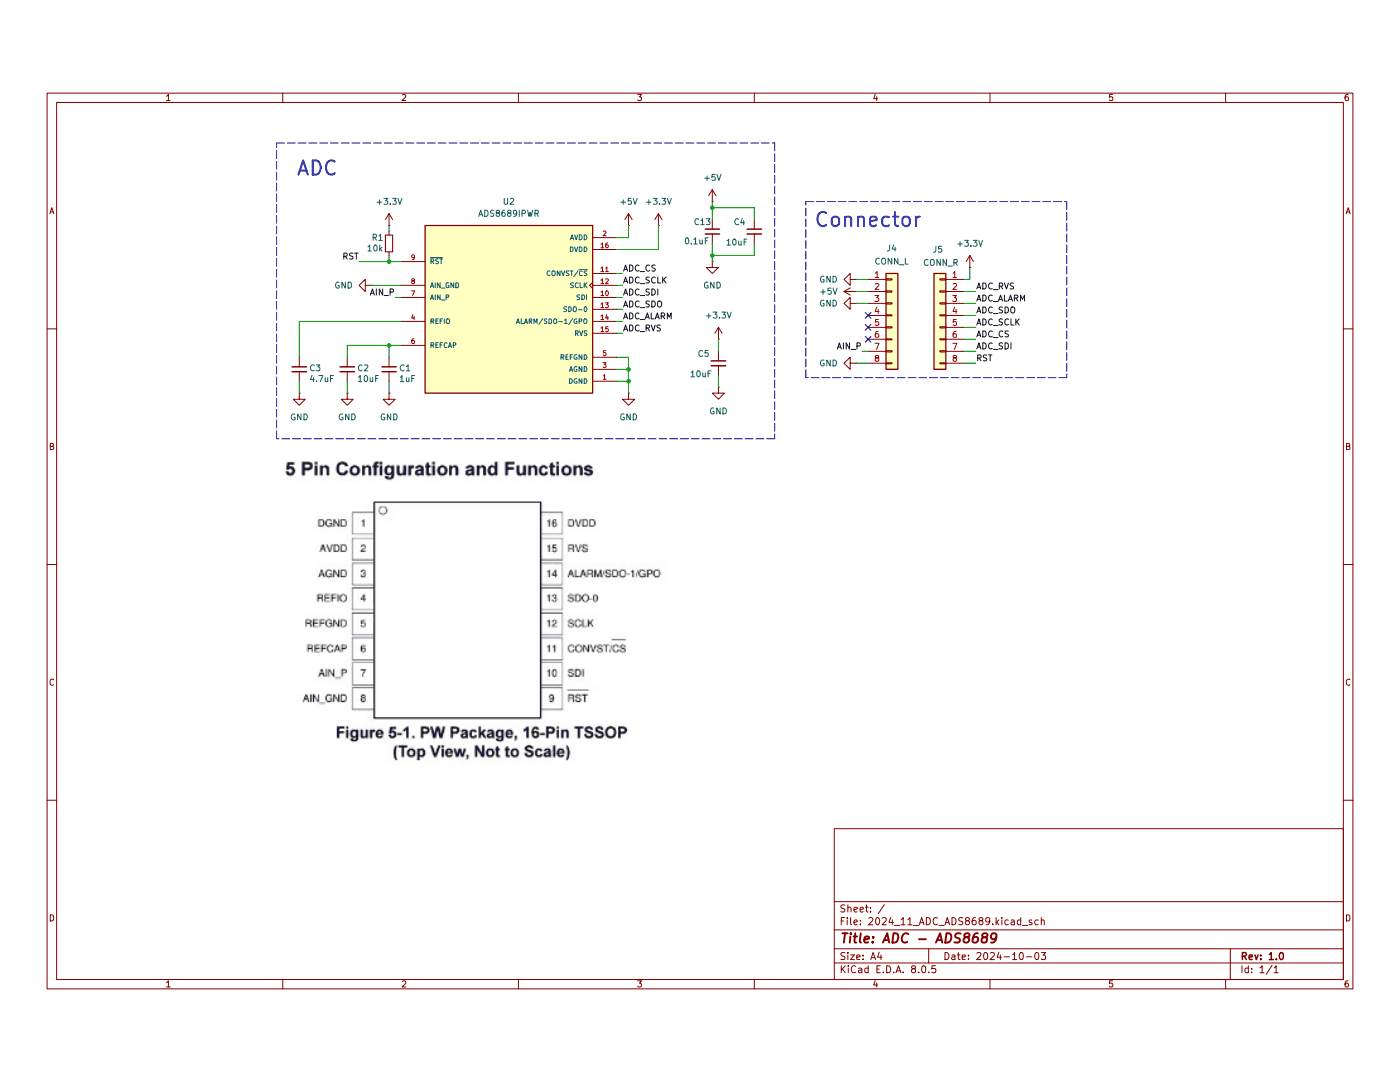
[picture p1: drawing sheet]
(kicad_sch
 (version 20231120)
 (generator "eeschema")
 (generator_version "8.0")
 (paper "A4")
 (title_block
  (title "ADC - ADS8689")
  (date "2024-10-03")
  (rev "1.0"))
 (lib_symbols
  (symbol "ADS8689:ADS8689IPWR"
   (pin_names
    (offset 1.016)) (exclude_from_sim no) (in_bom yes) (on_board yes)
   (property "Reference" "U" (at -17.78 20.32 0) (effects (font (size 1.27 1.27)) (justify left top)))
   (property "Value" "ADS8689IPWR" (at -17.78 -20.32 0) (effects (font (size 1.27 1.27)) (justify left bottom)))
   (property "Footprint" "ADS8689IPWR:SOP65P640X120-16N" (at 0 0 0) (effects (font (size 1.27 1.27)) (justify bottom) (hide yes)))
   (property "Datasheet" "" (at 0 0 0) (effects (font (size 1.27 1.27)) (hide yes)))
   (property "Description" "" (at 0 0 0) (effects (font (size 1.27 1.27)) (hide yes)))
   (property "MF" "Texas Instruments" (at 0 0 0) (effects (font (size 1.27 1.27)) (justify bottom) (hide yes)))
   (property "MAXIMUM_PACKAGE_HEIGHT" "1.20mm" (at 0 0 0) (effects (font (size 1.27 1.27)) (justify bottom) (hide yes)))
   (property "Package" "TSSOP-16 Texas Instruments" (at 0 0 0) (effects (font (size 1.27 1.27)) (justify bottom) (hide yes)))
   (property "Price" "None" (at 0 0 0) (effects (font (size 1.27 1.27)) (justify bottom) (hide yes)))
   (property "Check_prices" "https://www.snapeda.com/parts/ADS8689IPWR/Texas+Instruments/view-part/?ref=eda" (at 0 0 0) (effects (font (size 1.27 1.27)) (justify bottom) (hide yes)))
   (property "STANDARD" "IPC 7351B" (at 0 0 0) (effects (font (size 1.27 1.27)) (justify bottom) (hide yes)))
   (property "PARTREV" "D" (at 0 0 0) (effects (font (size 1.27 1.27)) (justify bottom) (hide yes)))
   (property "SnapEDA_Link" "https://www.snapeda.com/parts/ADS8689IPWR/Texas+Instruments/view-part/?ref=snap" (at 0 0 0) (effects (font (size 1.27 1.27)) (justify bottom) (hide yes)))
   (property "MP" "ADS8689IPWR" (at 0 0 0) (effects (font (size 1.27 1.27)) (justify bottom) (hide yes)))
   (property "Description_1" "\n                        \n                            16-Bit, 100-kSPS, 1-Ch SAR ADC with programmable (±12/±10/±6/±5/±2.5V) input ranges on +5V supply\n                        \n" (at 0 0 0) (effects (font (size 1.27 1.27)) (justify bottom) (hide yes)))
   (property "Availability" "In Stock" (at 0 0 0) (effects (font (size 1.27 1.27)) (justify bottom) (hide yes)))
   (property "MANUFACTURER" "Texas Instruments" (at 0 0 0) (effects (font (size 1.27 1.27)) (justify bottom) (hide yes)))
   (symbol "ADS8689IPWR_0_0"
    (rectangle (start -17.78 -17.78) (end 17.78 17.78) (stroke (width 0.254) (type default)) (fill (type background)))
    (pin power_in line (at 22.86 -15.24 180) (length 5.08) (name "DGND" (effects (font (size 1.016 1.016)))) (number "1" (effects (font (size 1.016 1.016)))))
    (pin input line (at 22.86 2.54 180) (length 5.08) (name "SDI" (effects (font (size 1.016 1.016)))) (number "10" (effects (font (size 1.016 1.016)))))
    (pin input line (at 22.86 7.62 180) (length 5.08) (name "CONVST/~{CS}" (effects (font (size 1.016 1.016)))) (number "11" (effects (font (size 1.016 1.016)))))
    (pin input clock (at 22.86 5.08 180) (length 5.08) (name "SCLK" (effects (font (size 1.016 1.016)))) (number "12" (effects (font (size 1.016 1.016)))))
    (pin output line (at 22.86 0 180) (length 5.08) (name "SDO-0" (effects (font (size 1.016 1.016)))) (number "13" (effects (font (size 1.016 1.016)))))
    (pin output line (at 22.86 -2.54 180) (length 5.08) (name "ALARM/SDO-1/GPO" (effects (font (size 1.016 1.016)))) (number "14" (effects (font (size 1.016 1.016)))))
    (pin output line (at 22.86 -5.08 180) (length 5.08) (name "RVS" (effects (font (size 1.016 1.016)))) (number "15" (effects (font (size 1.016 1.016)))))
    (pin power_in line (at 22.86 12.7 180) (length 5.08) (name "DVDD" (effects (font (size 1.016 1.016)))) (number "16" (effects (font (size 1.016 1.016)))))
    (pin power_in line (at 22.86 15.24 180) (length 5.08) (name "AVDD" (effects (font (size 1.016 1.016)))) (number "2" (effects (font (size 1.016 1.016)))))
    (pin power_in line (at 22.86 -12.7 180) (length 5.08) (name "AGND" (effects (font (size 1.016 1.016)))) (number "3" (effects (font (size 1.016 1.016)))))
    (pin bidirectional line (at -22.86 -2.54 0) (length 5.08) (name "REFIO" (effects (font (size 1.016 1.016)))) (number "4" (effects (font (size 1.016 1.016)))))
    (pin power_in line (at 22.86 -10.16 180) (length 5.08) (name "REFGND" (effects (font (size 1.016 1.016)))) (number "5" (effects (font (size 1.016 1.016)))))
    (pin output line (at -22.86 -7.62 0) (length 5.08) (name "REFCAP" (effects (font (size 1.016 1.016)))) (number "6" (effects (font (size 1.016 1.016)))))
    (pin input line (at -22.86 2.54 0) (length 5.08) (name "AIN_P" (effects (font (size 1.016 1.016)))) (number "7" (effects (font (size 1.016 1.016)))))
    (pin input line (at -22.86 5.08 0) (length 5.08) (name "AIN_GND" (effects (font (size 1.016 1.016)))) (number "8" (effects (font (size 1.016 1.016)))))
    (pin input line (at -22.86 10.16 0) (length 5.08) (name "~{RST}" (effects (font (size 1.016 1.016)))) (number "9" (effects (font (size 1.016 1.016)))))))
  (symbol "Connector_Generic:Conn_01x08"
   (pin_names
    (offset 1.016) hide) (exclude_from_sim no) (in_bom yes) (on_board yes)
   (property "Reference" "J" (at 0 10.16 0) (effects (font (size 1.27 1.27))))
   (property "Value" "Conn_01x08" (at 0 -12.7 0) (effects (font (size 1.27 1.27))))
   (property "Footprint" "" (at 0 0 0) (effects (font (size 1.27 1.27)) (hide yes)))
   (property "Datasheet" "~" (at 0 0 0) (effects (font (size 1.27 1.27)) (hide yes)))
   (property "Description" "Generic connector, single row, 01x08, script generated (kicad-library-utils/schlib/autogen/connector/)" (at 0 0 0) (effects (font (size 1.27 1.27)) (hide yes)))
   (symbol "Conn_01x08_1_1"
    (rectangle (start -1.27 -10.033) (end 0 -10.287) (stroke (width 0.1524) (type default)) (fill (type none)))
    (rectangle (start -1.27 -7.493) (end 0 -7.747) (stroke (width 0.1524) (type default)) (fill (type none)))
    (rectangle (start -1.27 -4.953) (end 0 -5.207) (stroke (width 0.1524) (type default)) (fill (type none)))
    (rectangle (start -1.27 -2.413) (end 0 -2.667) (stroke (width 0.1524) (type default)) (fill (type none)))
    (rectangle (start -1.27 0.127) (end 0 -0.127) (stroke (width 0.1524) (type default)) (fill (type none)))
    (rectangle (start -1.27 2.667) (end 0 2.413) (stroke (width 0.1524) (type default)) (fill (type none)))
    (rectangle (start -1.27 5.207) (end 0 4.953) (stroke (width 0.1524) (type default)) (fill (type none)))
    (rectangle (start -1.27 7.747) (end 0 7.493) (stroke (width 0.1524) (type default)) (fill (type none)))
    (rectangle (start -1.27 8.89) (end 1.27 -11.43) (stroke (width 0.254) (type default)) (fill (type background)))
    (pin passive line (at -5.08 7.62 0) (length 3.81) (name "Pin_1" (effects (font (size 1.27 1.27)))) (number "1" (effects (font (size 1.27 1.27)))))
    (pin passive line (at -5.08 5.08 0) (length 3.81) (name "Pin_2" (effects (font (size 1.27 1.27)))) (number "2" (effects (font (size 1.27 1.27)))))
    (pin passive line (at -5.08 2.54 0) (length 3.81) (name "Pin_3" (effects (font (size 1.27 1.27)))) (number "3" (effects (font (size 1.27 1.27)))))
    (pin passive line (at -5.08 0 0) (length 3.81) (name "Pin_4" (effects (font (size 1.27 1.27)))) (number "4" (effects (font (size 1.27 1.27)))))
    (pin passive line (at -5.08 -2.54 0) (length 3.81) (name "Pin_5" (effects (font (size 1.27 1.27)))) (number "5" (effects (font (size 1.27 1.27)))))
    (pin passive line (at -5.08 -5.08 0) (length 3.81) (name "Pin_6" (effects (font (size 1.27 1.27)))) (number "6" (effects (font (size 1.27 1.27)))))
    (pin passive line (at -5.08 -7.62 0) (length 3.81) (name "Pin_7" (effects (font (size 1.27 1.27)))) (number "7" (effects (font (size 1.27 1.27)))))
    (pin passive line (at -5.08 -10.16 0) (length 3.81) (name "Pin_8" (effects (font (size 1.27 1.27)))) (number "8" (effects (font (size 1.27 1.27)))))))
  (symbol "Device:C_Small"
   (pin_numbers hide)
   (pin_names
    (offset 0.254) hide) (exclude_from_sim no) (in_bom yes) (on_board yes)
   (property "Reference" "C" (at 0.254 1.778 0) (effects (font (size 1.27 1.27)) (justify left)))
   (property "Value" "C_Small" (at 0.254 -2.032 0) (effects (font (size 1.27 1.27)) (justify left)))
   (property "Footprint" "" (at 0 0 0) (effects (font (size 1.27 1.27)) (hide yes)))
   (property "Datasheet" "~" (at 0 0 0) (effects (font (size 1.27 1.27)) (hide yes)))
   (property "Description" "Unpolarized capacitor, small symbol" (at 0 0 0) (effects (font (size 1.27 1.27)) (hide yes)))
   (symbol "C_Small_0_1"
    (polyline (pts (xy -1.524 -0.508) (xy 1.524 -0.508)) (stroke (width 0.3302) (type default)) (fill (type none)))
    (polyline (pts (xy -1.524 0.508) (xy 1.524 0.508)) (stroke (width 0.3048) (type default)) (fill (type none))))
   (symbol "C_Small_1_1"
    (pin passive line (at 0 2.54 270) (length 2.032) (name "~" (effects (font (size 1.27 1.27)))) (number "1" (effects (font (size 1.27 1.27)))))
    (pin passive line (at 0 -2.54 90) (length 2.032) (name "~" (effects (font (size 1.27 1.27)))) (number "2" (effects (font (size 1.27 1.27)))))))
  (symbol "Device:R_Small"
   (pin_numbers hide)
   (pin_names
    (offset 0.254) hide) (exclude_from_sim no) (in_bom yes) (on_board yes)
   (property "Reference" "R" (at 0.762 0.508 0) (effects (font (size 1.27 1.27)) (justify left)))
   (property "Value" "R_Small" (at 0.762 -1.016 0) (effects (font (size 1.27 1.27)) (justify left)))
   (property "Footprint" "" (at 0 0 0) (effects (font (size 1.27 1.27)) (hide yes)))
   (property "Datasheet" "~" (at 0 0 0) (effects (font (size 1.27 1.27)) (hide yes)))
   (property "Description" "Resistor, small symbol" (at 0 0 0) (effects (font (size 1.27 1.27)) (hide yes)))
   (symbol "R_Small_0_1"
    (rectangle (start -0.762 1.778) (end 0.762 -1.778) (stroke (width 0.2032) (type default)) (fill (type none))))
   (symbol "R_Small_1_1"
    (pin passive line (at 0 2.54 270) (length 0.762) (name "~" (effects (font (size 1.27 1.27)))) (number "1" (effects (font (size 1.27 1.27)))))
    (pin passive line (at 0 -2.54 90) (length 0.762) (name "~" (effects (font (size 1.27 1.27)))) (number "2" (effects (font (size 1.27 1.27)))))))
  (symbol "power:+3.3V"
   (power)
   (pin_numbers hide)
   (pin_names
    (offset 0) hide) (exclude_from_sim no) (in_bom yes) (on_board yes)
   (property "Reference" "#PWR" (at 0 -3.81 0) (effects (font (size 1.27 1.27)) (hide yes)))
   (property "Value" "+3.3V" (at 0 3.556 0) (effects (font (size 1.27 1.27))))
   (property "Footprint" "" (at 0 0 0) (effects (font (size 1.27 1.27)) (hide yes)))
   (property "Datasheet" "" (at 0 0 0) (effects (font (size 1.27 1.27)) (hide yes)))
   (property "Description" "Power symbol creates a global label with name \"+3.3V\"" (at 0 0 0) (effects (font (size 1.27 1.27)) (hide yes)))
   (symbol "+3.3V_0_1"
    (polyline (pts (xy -0.762 1.27) (xy 0 2.54)) (stroke (width 0) (type default)) (fill (type none)))
    (polyline (pts (xy 0 0) (xy 0 2.54)) (stroke (width 0) (type default)) (fill (type none)))
    (polyline (pts (xy 0 2.54) (xy 0.762 1.27)) (stroke (width 0) (type default)) (fill (type none))))
   (symbol "+3.3V_1_1"
    (pin power_in line (at 0 0 90) (length 0) (name "~" (effects (font (size 1.27 1.27)))) (number "1" (effects (font (size 1.27 1.27)))))))
  (symbol "power:+5V"
   (power)
   (pin_numbers hide)
   (pin_names
    (offset 0) hide) (exclude_from_sim no) (in_bom yes) (on_board yes)
   (property "Reference" "#PWR" (at 0 -3.81 0) (effects (font (size 1.27 1.27)) (hide yes)))
   (property "Value" "+5V" (at 0 3.556 0) (effects (font (size 1.27 1.27))))
   (property "Footprint" "" (at 0 0 0) (effects (font (size 1.27 1.27)) (hide yes)))
   (property "Datasheet" "" (at 0 0 0) (effects (font (size 1.27 1.27)) (hide yes)))
   (property "Description" "Power symbol creates a global label with name \"+5V\"" (at 0 0 0) (effects (font (size 1.27 1.27)) (hide yes)))
   (symbol "+5V_0_1"
    (polyline (pts (xy -0.762 1.27) (xy 0 2.54)) (stroke (width 0) (type default)) (fill (type none)))
    (polyline (pts (xy 0 0) (xy 0 2.54)) (stroke (width 0) (type default)) (fill (type none)))
    (polyline (pts (xy 0 2.54) (xy 0.762 1.27)) (stroke (width 0) (type default)) (fill (type none))))
   (symbol "+5V_1_1"
    (pin power_in line (at 0 0 90) (length 0) (name "~" (effects (font (size 1.27 1.27)))) (number "1" (effects (font (size 1.27 1.27)))))))
  (symbol "power:GND"
   (power)
   (pin_numbers hide)
   (pin_names
    (offset 0) hide) (exclude_from_sim no) (in_bom yes) (on_board yes)
   (property "Reference" "#PWR" (at 0 -6.35 0) (effects (font (size 1.27 1.27)) (hide yes)))
   (property "Value" "GND" (at 0 -3.81 0) (effects (font (size 1.27 1.27))))
   (property "Footprint" "" (at 0 0 0) (effects (font (size 1.27 1.27)) (hide yes)))
   (property "Datasheet" "" (at 0 0 0) (effects (font (size 1.27 1.27)) (hide yes)))
   (property "Description" "Power symbol creates a global label with name \"GND\" , ground" (at 0 0 0) (effects (font (size 1.27 1.27)) (hide yes)))
   (symbol "GND_0_1"
    (polyline (pts (xy 0 0) (xy 0 -1.27) (xy 1.27 -1.27) (xy 0 -2.54) (xy -1.27 -1.27) (xy 0 -1.27)) (stroke (width 0) (type default)) (fill (type none))))
   (symbol "GND_1_1"
    (pin power_in line (at 0 0 270) (length 0) (name "~" (effects (font (size 1.27 1.27)))) (number "1" (effects (font (size 1.27 1.27))))))))
 (junction
  (at 82.55 45.72)
  (diameter 0)
  (color 0 0 0 0))
 (junction
  (at 133.35 68.58)
  (diameter 0)
  (color 0 0 0 0))
 (junction
  (at 133.35 71.12)
  (diameter 0)
  (color 0 0 0 0))
 (junction
  (at 82.55 63.5)
  (diameter 0)
  (color 0 0 0 0))
 (junction
  (at 151.13 34.29)
  (diameter 0)
  (color 0 0 0 0))
 (junction
  (at 151.13 44.45)
  (diameter 0)
  (color 0 0 0 0))
 (no_connect
  (at 184.15 59.69))
 (no_connect
  (at 184.15 62.23))
 (no_connect
  (at 184.15 57.15))
 (wire
  (pts (xy 181.61 52.07) (xy 184.15 52.07))
  (stroke (width 0) (type default)))
 (wire
  (pts (xy 82.55 63.5) (xy 82.55 66.04))
  (stroke (width 0) (type default)))
 (wire
  (pts (xy 160.02 41.91) (xy 160.02 44.45))
  (stroke (width 0) (type default)))
 (wire
  (pts (xy 73.66 66.04) (xy 73.66 63.5))
  (stroke (width 0) (type default)))
 (wire
  (pts (xy 130.81 60.96) (xy 132.08 60.96))
  (stroke (width 0) (type default)))
 (wire
  (pts (xy 181.61 49.53) (xy 184.15 49.53))
  (stroke (width 0) (type default)))
 (wire
  (pts (xy 182.88 64.77) (xy 184.15 64.77))
  (stroke (width 0) (type default)))
 (wire
  (pts (xy 139.7 43.18) (xy 139.7 38.1))
  (stroke (width 0) (type default)))
 (wire
  (pts (xy 130.81 48.26) (xy 132.08 48.26))
  (stroke (width 0) (type default)))
 (wire
  (pts (xy 205.74 46.99) (xy 205.74 49.53))
  (stroke (width 0) (type default)))
 (wire
  (pts (xy 160.02 34.29) (xy 151.13 34.29))
  (stroke (width 0) (type default)))
 (wire
  (pts (xy 130.81 66.04) (xy 133.35 66.04))
  (stroke (width 0) (type default)))
 (wire
  (pts (xy 152.4 62.23) (xy 152.4 64.77))
  (stroke (width 0) (type default)))
 (wire
  (pts (xy 130.81 55.88) (xy 132.08 55.88))
  (stroke (width 0) (type default)))
 (wire
  (pts (xy 181.61 67.31) (xy 184.15 67.31))
  (stroke (width 0) (type default)))
 (wire
  (pts (xy 73.66 63.5) (xy 82.55 63.5))
  (stroke (width 0) (type default)))
 (wire
  (pts (xy 181.61 54.61) (xy 184.15 54.61))
  (stroke (width 0) (type default)))
 (wire
  (pts (xy 133.35 68.58) (xy 130.81 68.58))
  (stroke (width 0) (type default)))
 (wire
  (pts (xy 130.81 53.34) (xy 132.08 53.34))
  (stroke (width 0) (type default)))
 (wire
  (pts (xy 205.74 49.53) (xy 204.47 49.53))
  (stroke (width 0) (type default)))
 (wire
  (pts (xy 130.81 71.12) (xy 133.35 71.12))
  (stroke (width 0) (type default)))
 (wire
  (pts (xy 133.35 73.66) (xy 133.35 71.12))
  (stroke (width 0) (type default)))
 (wire
  (pts (xy 204.47 64.77) (xy 207.01 64.77))
  (stroke (width 0) (type default)))
 (wire
  (pts (xy 130.81 40.64) (xy 133.35 40.64))
  (stroke (width 0) (type default)))
 (wire
  (pts (xy 133.35 71.12) (xy 133.35 68.58))
  (stroke (width 0) (type default)))
 (wire
  (pts (xy 130.81 58.42) (xy 132.08 58.42))
  (stroke (width 0) (type default)))
 (wire
  (pts (xy 151.13 45.72) (xy 151.13 44.45))
  (stroke (width 0) (type default)))
 (wire
  (pts (xy 151.13 33.02) (xy 151.13 34.29))
  (stroke (width 0) (type default)))
 (wire
  (pts (xy 151.13 41.91) (xy 151.13 44.45))
  (stroke (width 0) (type default)))
 (wire
  (pts (xy 63.5 71.12) (xy 63.5 73.66))
  (stroke (width 0) (type default)))
 (wire
  (pts (xy 82.55 63.5) (xy 85.09 63.5))
  (stroke (width 0) (type default)))
 (wire
  (pts (xy 160.02 36.83) (xy 160.02 34.29))
  (stroke (width 0) (type default)))
 (wire
  (pts (xy 204.47 57.15) (xy 207.01 57.15))
  (stroke (width 0) (type default)))
 (wire
  (pts (xy 85.09 45.72) (xy 82.55 45.72))
  (stroke (width 0) (type default)))
 (wire
  (pts (xy 78.74 50.8) (xy 85.09 50.8))
  (stroke (width 0) (type default)))
 (wire
  (pts (xy 133.35 40.64) (xy 133.35 38.1))
  (stroke (width 0) (type default)))
 (wire
  (pts (xy 204.47 62.23) (xy 207.01 62.23))
  (stroke (width 0) (type default)))
 (wire
  (pts (xy 152.4 69.85) (xy 152.4 72.39))
  (stroke (width 0) (type default)))
 (wire
  (pts (xy 130.81 43.18) (xy 139.7 43.18))
  (stroke (width 0) (type default)))
 (wire
  (pts (xy 76.2 45.72) (xy 82.55 45.72))
  (stroke (width 0) (type default)))
 (wire
  (pts (xy 160.02 44.45) (xy 151.13 44.45))
  (stroke (width 0) (type default)))
 (wire
  (pts (xy 130.81 50.8) (xy 132.08 50.8))
  (stroke (width 0) (type default)))
 (wire
  (pts (xy 204.47 52.07) (xy 207.01 52.07))
  (stroke (width 0) (type default)))
 (wire
  (pts (xy 63.5 66.04) (xy 63.5 58.42))
  (stroke (width 0) (type default)))
 (wire
  (pts (xy 82.55 38.1) (xy 82.55 39.37))
  (stroke (width 0) (type default)))
 (wire
  (pts (xy 63.5 58.42) (xy 85.09 58.42))
  (stroke (width 0) (type default)))
 (wire
  (pts (xy 73.66 71.12) (xy 73.66 73.66))
  (stroke (width 0) (type default)))
 (wire
  (pts (xy 82.55 45.72) (xy 82.55 44.45))
  (stroke (width 0) (type default)))
 (wire
  (pts (xy 204.47 54.61) (xy 207.01 54.61))
  (stroke (width 0) (type default)))
 (wire
  (pts (xy 133.35 66.04) (xy 133.35 68.58))
  (stroke (width 0) (type default)))
 (wire
  (pts (xy 82.55 71.12) (xy 82.55 73.66))
  (stroke (width 0) (type default)))
 (wire
  (pts (xy 204.47 59.69) (xy 207.01 59.69))
  (stroke (width 0) (type default)))
 (wire
  (pts (xy 151.13 34.29) (xy 151.13 36.83))
  (stroke (width 0) (type default)))
 (wire
  (pts (xy 83.82 53.34) (xy 85.09 53.34))
  (stroke (width 0) (type default)))
 (wire
  (pts (xy 204.47 67.31) (xy 207.01 67.31))
  (stroke (width 0) (type default)))
 (rectangle
  (start 170.942 33.02)
  (end 226.314 70.358)
  (stroke (width 0) (type dash))
  (fill (type none)))
 (rectangle
  (start 58.674 20.574)
  (end 164.338 83.312)
  (stroke (width 0) (type dash))
  (fill (type none)))
 (image
  (at 100.838 120.142)
  (scale 1.24997)
  (data))
 (text "ADC"
  (exclude_from_sim no)
  (at 67.31 26.162 0)
  (effects (font (size 3 3) (thickness 0.4)
    (bold yes))))
 (text "Connector\n"
  (exclude_from_sim no)
  (at 184.15 37.084 0)
  (effects (font (size 3 3) (thickness 0.4)
    (bold yes))))
 (label "ADC_CS"
  (at 207.01 62.23 0)
  (fields_autoplaced yes)
  (effects (font (size 1.27 1.27)) (justify left bottom)))
 (label "ADC_SCLK"
  (at 207.01 59.69 0)
  (fields_autoplaced yes)
  (effects (font (size 1.27 1.27)) (justify left bottom)))
 (label "ADC_SDI"
  (at 207.01 64.77 0)
  (fields_autoplaced yes)
  (effects (font (size 1.27 1.27)) (justify left bottom)))
 (label "RST"
  (at 207.01 67.31 0)
  (fields_autoplaced yes)
  (effects (font (size 1.27 1.27)) (justify left bottom)))
 (label "ADC_SDI"
  (at 132.08 53.34 0)
  (fields_autoplaced yes)
  (effects (font (size 1.27 1.27)) (justify left bottom)))
 (label "AIN_P"
  (at 83.82 53.34 180)
  (fields_autoplaced yes)
  (effects (font (size 1.27 1.27)) (justify right bottom)))
 (label "ADC_RVS"
  (at 207.01 52.07 0)
  (fields_autoplaced yes)
  (effects (font (size 1.27 1.27)) (justify left bottom)))
 (label "AIN_P"
  (at 182.88 64.77 180)
  (fields_autoplaced yes)
  (effects (font (size 1.27 1.27)) (justify right bottom)))
 (label "ADC_SDO"
  (at 132.08 55.88 0)
  (fields_autoplaced yes)
  (effects (font (size 1.27 1.27)) (justify left bottom)))
 (label "ADC_SCLK"
  (at 132.08 50.8 0)
  (fields_autoplaced yes)
  (effects (font (size 1.27 1.27)) (justify left bottom)))
 (label "RST"
  (at 76.2 45.72 180)
  (fields_autoplaced yes)
  (effects (font (size 1.27 1.27)) (justify right bottom)))
 (label "ADC_RVS"
  (at 132.08 60.96 0)
  (fields_autoplaced yes)
  (effects (font (size 1.27 1.27)) (justify left bottom)))
 (label "ADC_CS"
  (at 132.08 48.26 0)
  (fields_autoplaced yes)
  (effects (font (size 1.27 1.27)) (justify left bottom)))
 (label "ADC_ALARM"
  (at 207.01 54.61 0)
  (fields_autoplaced yes)
  (effects (font (size 1.27 1.27)) (justify left bottom)))
 (label "ADC_ALARM"
  (at 132.08 58.42 0)
  (fields_autoplaced yes)
  (effects (font (size 1.27 1.27)) (justify left bottom)))
 (label "ADC_SDO"
  (at 207.01 57.15 0)
  (fields_autoplaced yes)
  (effects (font (size 1.27 1.27)) (justify left bottom)))
 (symbol
  (lib_id "power:+3.3V")
  (at 139.7 38.1 0)
  (unit 1)
  (exclude_from_sim no)
  (in_bom yes)
  (on_board yes)
  (dnp no)
  (fields_autoplaced yes)
  (property "Reference" "#PWR09" (at 139.7 41.91 0) (effects (font (size 1.27 1.27)) (hide yes)))
  (property "Value" "+3.3V" (at 139.7 33.02 0) (effects (font (size 1.27 1.27))))
  (property "Footprint" "" (at 139.7 38.1 0) (effects (font (size 1.27 1.27)) (hide yes)))
  (property "Datasheet" "" (at 139.7 38.1 0) (effects (font (size 1.27 1.27)) (hide yes)))
  (property "Description" "Power symbol creates a global label with name \"+3.3V\"" (at 139.7 38.1 0) (effects (font (size 1.27 1.27)) (hide yes)))
  (pin "1"))
 (symbol
  (lib_id "power:GND")
  (at 63.5 73.66 0)
  (unit 1)
  (exclude_from_sim no)
  (in_bom yes)
  (on_board yes)
  (dnp no)
  (fields_autoplaced yes)
  (property "Reference" "#PWR010" (at 63.5 80.01 0) (effects (font (size 1.27 1.27)) (hide yes)))
  (property "Value" "GND" (at 63.5 78.74 0) (effects (font (size 1.27 1.27))))
  (property "Footprint" "" (at 63.5 73.66 0) (effects (font (size 1.27 1.27)) (hide yes)))
  (property "Datasheet" "" (at 63.5 73.66 0) (effects (font (size 1.27 1.27)) (hide yes)))
  (property "Description" "Power symbol creates a global label with name \"GND\" , ground" (at 63.5 73.66 0) (effects (font (size 1.27 1.27)) (hide yes)))
  (pin "1"))
 (symbol
  (lib_id "power:GND")
  (at 133.35 73.66 0)
  (unit 1)
  (exclude_from_sim no)
  (in_bom yes)
  (on_board yes)
  (dnp no)
  (fields_autoplaced yes)
  (property "Reference" "#PWR04" (at 133.35 80.01 0) (effects (font (size 1.27 1.27)) (hide yes)))
  (property "Value" "GND" (at 133.35 78.74 0) (effects (font (size 1.27 1.27))))
  (property "Footprint" "" (at 133.35 73.66 0) (effects (font (size 1.27 1.27)) (hide yes)))
  (property "Datasheet" "" (at 133.35 73.66 0) (effects (font (size 1.27 1.27)) (hide yes)))
  (property "Description" "Power symbol creates a global label with name \"GND\" , ground" (at 133.35 73.66 0) (effects (font (size 1.27 1.27)) (hide yes)))
  (pin "1"))
 (symbol
  (lib_id "power:+5V")
  (at 181.61 52.07 90)
  (unit 1)
  (exclude_from_sim no)
  (in_bom yes)
  (on_board yes)
  (dnp no)
  (fields_autoplaced yes)
  (property "Reference" "#PWR01" (at 185.42 52.07 0) (effects (font (size 1.27 1.27)) (hide yes)))
  (property "Value" "+5V" (at 177.8 52.0699 90) (effects (font (size 1.27 1.27)) (justify left)))
  (property "Footprint" "" (at 181.61 52.07 0) (effects (font (size 1.27 1.27)) (hide yes)))
  (property "Datasheet" "" (at 181.61 52.07 0) (effects (font (size 1.27 1.27)) (hide yes)))
  (property "Description" "Power symbol creates a global label with name \"+5V\"" (at 181.61 52.07 0) (effects (font (size 1.27 1.27)) (hide yes)))
  (pin "1"))
 (symbol
  (lib_id "Connector_Generic:Conn_01x08")
  (at 199.39 57.15 0)
  (mirror y)
  (unit 1)
  (exclude_from_sim no)
  (in_bom yes)
  (on_board yes)
  (dnp no)
  (property "Reference" "J5" (at 200.152 43.18 0) (effects (font (size 1.27 1.27)) (justify left)))
  (property "Value" "CONN_R" (at 203.454 45.974 0) (effects (font (size 1.27 1.27)) (justify left)))
  (property "Footprint" "Connector_PinHeader_2.54mm:PinHeader_1x08_P2.54mm_Vertical" (at 199.39 57.15 0) (effects (font (size 1.27 1.27)) (hide yes)))
  (property "Datasheet" "~" (at 199.39 57.15 0) (effects (font (size 1.27 1.27)) (hide yes)))
  (property "Description" "Generic connector, single row, 01x08, script generated (kicad-library-utils/schlib/autogen/connector/)" (at 199.39 57.15 0) (effects (font (size 1.27 1.27)) (hide yes)))
  (pin "5")
  (pin "7")
  (pin "4")
  (pin "3")
  (pin "2")
  (pin "1")
  (pin "8")
  (pin "6"))
 (symbol
  (lib_id "power:GND")
  (at 181.61 54.61 270)
  (unit 1)
  (exclude_from_sim no)
  (in_bom yes)
  (on_board yes)
  (dnp no)
  (fields_autoplaced yes)
  (property "Reference" "#PWR012" (at 175.26 54.61 0) (effects (font (size 1.27 1.27)) (hide yes)))
  (property "Value" "GND" (at 177.8 54.6099 90) (effects (font (size 1.27 1.27)) (justify right)))
  (property "Footprint" "" (at 181.61 54.61 0) (effects (font (size 1.27 1.27)) (hide yes)))
  (property "Datasheet" "" (at 181.61 54.61 0) (effects (font (size 1.27 1.27)) (hide yes)))
  (property "Description" "Power symbol creates a global label with name \"GND\" , ground" (at 181.61 54.61 0) (effects (font (size 1.27 1.27)) (hide yes)))
  (pin "1"))
 (symbol
  (lib_id "power:+3.3V")
  (at 205.74 46.99 0)
  (unit 1)
  (exclude_from_sim no)
  (in_bom yes)
  (on_board yes)
  (dnp no)
  (fields_autoplaced yes)
  (property "Reference" "#PWR02" (at 205.74 50.8 0) (effects (font (size 1.27 1.27)) (hide yes)))
  (property "Value" "+3.3V" (at 205.74 41.91 0) (effects (font (size 1.27 1.27))))
  (property "Footprint" "" (at 205.74 46.99 0) (effects (font (size 1.27 1.27)) (hide yes)))
  (property "Datasheet" "" (at 205.74 46.99 0) (effects (font (size 1.27 1.27)) (hide yes)))
  (property "Description" "Power symbol creates a global label with name \"+3.3V\"" (at 205.74 46.99 0) (effects (font (size 1.27 1.27)) (hide yes)))
  (pin "1"))
 (symbol
  (lib_id "ADS8689:ADS8689IPWR")
  (at 107.95 55.88 0)
  (unit 1)
  (exclude_from_sim no)
  (in_bom yes)
  (on_board yes)
  (dnp no)
  (fields_autoplaced yes)
  (property "Reference" "U2" (at 107.95 33.02 0) (effects (font (size 1.27 1.27))))
  (property "Value" "ADS8689IPWR" (at 107.95 35.56 0) (effects (font (size 1.27 1.27))))
  (property "Footprint" "ADS8689:ADS8689" (at 107.95 55.88 0) (effects (font (size 1.27 1.27)) (justify bottom) (hide yes)))
  (property "Datasheet" "" (at 107.95 55.88 0) (effects (font (size 1.27 1.27)) (hide yes)))
  (property "Description" "" (at 107.95 55.88 0) (effects (font (size 1.27 1.27)) (hide yes)))
  (property "MF" "Texas Instruments" (at 107.95 55.88 0) (effects (font (size 1.27 1.27)) (justify bottom) (hide yes)))
  (property "MAXIMUM_PACKAGE_HEIGHT" "1.20mm" (at 107.95 55.88 0) (effects (font (size 1.27 1.27)) (justify bottom) (hide yes)))
  (property "Package" "TSSOP-16 Texas Instruments" (at 107.95 55.88 0) (effects (font (size 1.27 1.27)) (justify bottom) (hide yes)))
  (property "Price" "None" (at 107.95 55.88 0) (effects (font (size 1.27 1.27)) (justify bottom) (hide yes)))
  (property "Check_prices" "https://www.snapeda.com/parts/ADS8689IPWR/Texas+Instruments/view-part/?ref=eda" (at 107.95 55.88 0) (effects (font (size 1.27 1.27)) (justify bottom) (hide yes)))
  (property "STANDARD" "IPC 7351B" (at 107.95 55.88 0) (effects (font (size 1.27 1.27)) (justify bottom) (hide yes)))
  (property "PARTREV" "D" (at 107.95 55.88 0) (effects (font (size 1.27 1.27)) (justify bottom) (hide yes)))
  (property "SnapEDA_Link" "https://www.snapeda.com/parts/ADS8689IPWR/Texas+Instruments/view-part/?ref=snap" (at 107.95 55.88 0) (effects (font (size 1.27 1.27)) (justify bottom) (hide yes)))
  (property "MP" "ADS8689IPWR" (at 107.95 55.88 0) (effects (font (size 1.27 1.27)) (justify bottom) (hide yes)))
  (property "Description_1" "\n                        \n                            16-Bit, 100-kSPS, 1-Ch SAR ADC with programmable (±12/±10/±6/±5/±2.5V) input ranges on +5V supply\n                        \n" (at 107.95 55.88 0) (effects (font (size 1.27 1.27)) (justify bottom) (hide yes)))
  (property "Availability" "In Stock" (at 107.95 55.88 0) (effects (font (size 1.27 1.27)) (justify bottom) (hide yes)))
  (property "MANUFACTURER" "Texas Instruments" (at 107.95 55.88 0) (effects (font (size 1.27 1.27)) (justify bottom) (hide yes)))
  (pin "8")
  (pin "16")
  (pin "9")
  (pin "13")
  (pin "3")
  (pin "2")
  (pin "6")
  (pin "4")
  (pin "11")
  (pin "1")
  (pin "15")
  (pin "7")
  (pin "10")
  (pin "14")
  (pin "12")
  (pin "5"))
 (symbol
  (lib_id "Device:R_Small")
  (at 82.55 41.91 180)
  (unit 1)
  (exclude_from_sim no)
  (in_bom yes)
  (on_board yes)
  (dnp no)
  (property "Reference" "R1" (at 78.74 40.64 0) (effects (font (size 1.27 1.27)) (justify right)))
  (property "Value" "10k" (at 77.724 42.926 0) (effects (font (size 1.27 1.27)) (justify right)))
  (property "Footprint" "Resistor_SMD:R_0805_2012Metric" (at 82.55 41.91 0) (effects (font (size 1.27 1.27)) (hide yes)))
  (property "Datasheet" "~" (at 82.55 41.91 0) (effects (font (size 1.27 1.27)) (hide yes)))
  (property "Description" "Resistor, small symbol" (at 82.55 41.91 0) (effects (font (size 1.27 1.27)) (hide yes)))
  (property "Mouser" "https://www.mouser.com/ProductDetail/KOA-Speer/RK73B2ATTE103J?qs=I90P2AZw0BqeB%252B5wjce35A%3D%3D" (at 82.55 41.91 0) (effects (font (size 1.27 1.27)) (hide yes)))
  (property "Mfg Part#" "RK73B2ATTE103J " (at 82.55 41.91 0) (effects (font (size 1.27 1.27)) (hide yes)))
  (property "Manufacturer" "KOA Speer" (at 82.55 41.91 0) (effects (font (size 1.27 1.27)) (hide yes)))
  (property "Unit Price($)" "0.1" (at 82.55 41.91 0) (effects (font (size 1.27 1.27)) (hide yes)))
  (pin "1")
  (pin "2"))
 (symbol
  (lib_id "power:GND")
  (at 152.4 72.39 0)
  (unit 1)
  (exclude_from_sim no)
  (in_bom yes)
  (on_board yes)
  (dnp no)
  (fields_autoplaced yes)
  (property "Reference" "#PWR040" (at 152.4 78.74 0) (effects (font (size 1.27 1.27)) (hide yes)))
  (property "Value" "GND" (at 152.4 77.47 0) (effects (font (size 1.27 1.27))))
  (property "Footprint" "" (at 152.4 72.39 0) (effects (font (size 1.27 1.27)) (hide yes)))
  (property "Datasheet" "" (at 152.4 72.39 0) (effects (font (size 1.27 1.27)) (hide yes)))
  (property "Description" "Power symbol creates a global label with name \"GND\" , ground" (at 152.4 72.39 0) (effects (font (size 1.27 1.27)) (hide yes)))
  (pin "1"))
 (symbol
  (lib_id "power:+5V")
  (at 133.35 38.1 0)
  (unit 1)
  (exclude_from_sim no)
  (in_bom yes)
  (on_board yes)
  (dnp no)
  (fields_autoplaced yes)
  (property "Reference" "#PWR07" (at 133.35 41.91 0) (effects (font (size 1.27 1.27)) (hide yes)))
  (property "Value" "+5V" (at 133.35 33.02 0) (effects (font (size 1.27 1.27))))
  (property "Footprint" "" (at 133.35 38.1 0) (effects (font (size 1.27 1.27)) (hide yes)))
  (property "Datasheet" "" (at 133.35 38.1 0) (effects (font (size 1.27 1.27)) (hide yes)))
  (property "Description" "Power symbol creates a global label with name \"+5V\"" (at 133.35 38.1 0) (effects (font (size 1.27 1.27)) (hide yes)))
  (pin "1"))
 (symbol
  (lib_id "power:GND")
  (at 151.13 45.72 0)
  (unit 1)
  (exclude_from_sim no)
  (in_bom yes)
  (on_board yes)
  (dnp no)
  (fields_autoplaced yes)
  (property "Reference" "#PWR038" (at 151.13 52.07 0) (effects (font (size 1.27 1.27)) (hide yes)))
  (property "Value" "GND" (at 151.13 50.8 0) (effects (font (size 1.27 1.27))))
  (property "Footprint" "" (at 151.13 45.72 0) (effects (font (size 1.27 1.27)) (hide yes)))
  (property "Datasheet" "" (at 151.13 45.72 0) (effects (font (size 1.27 1.27)) (hide yes)))
  (property "Description" "Power symbol creates a global label with name \"GND\" , ground" (at 151.13 45.72 0) (effects (font (size 1.27 1.27)) (hide yes)))
  (pin "1"))
 (symbol
  (lib_id "power:GND")
  (at 181.61 67.31 270)
  (unit 1)
  (exclude_from_sim no)
  (in_bom yes)
  (on_board yes)
  (dnp no)
  (fields_autoplaced yes)
  (property "Reference" "#PWR013" (at 175.26 67.31 0) (effects (font (size 1.27 1.27)) (hide yes)))
  (property "Value" "GND" (at 177.8 67.3099 90) (effects (font (size 1.27 1.27)) (justify right)))
  (property "Footprint" "" (at 181.61 67.31 0) (effects (font (size 1.27 1.27)) (hide yes)))
  (property "Datasheet" "" (at 181.61 67.31 0) (effects (font (size 1.27 1.27)) (hide yes)))
  (property "Description" "Power symbol creates a global label with name \"GND\" , ground" (at 181.61 67.31 0) (effects (font (size 1.27 1.27)) (hide yes)))
  (pin "1"))
 (symbol
  (lib_id "power:GND")
  (at 181.61 49.53 270)
  (unit 1)
  (exclude_from_sim no)
  (in_bom yes)
  (on_board yes)
  (dnp no)
  (fields_autoplaced yes)
  (property "Reference" "#PWR03" (at 175.26 49.53 0) (effects (font (size 1.27 1.27)) (hide yes)))
  (property "Value" "GND" (at 177.8 49.5299 90) (effects (font (size 1.27 1.27)) (justify right)))
  (property "Footprint" "" (at 181.61 49.53 0) (effects (font (size 1.27 1.27)) (hide yes)))
  (property "Datasheet" "" (at 181.61 49.53 0) (effects (font (size 1.27 1.27)) (hide yes)))
  (property "Description" "Power symbol creates a global label with name \"GND\" , ground" (at 181.61 49.53 0) (effects (font (size 1.27 1.27)) (hide yes)))
  (pin "1"))
 (symbol
  (lib_id "Connector_Generic:Conn_01x08")
  (at 189.23 57.15 0)
  (unit 1)
  (exclude_from_sim no)
  (in_bom yes)
  (on_board yes)
  (dnp no)
  (property "Reference" "J4" (at 187.96 42.926 0) (effects (font (size 1.27 1.27)) (justify left)))
  (property "Value" "CONN_L" (at 185.42 45.72 0) (effects (font (size 1.27 1.27)) (justify left)))
  (property "Footprint" "Connector_PinHeader_2.54mm:PinHeader_1x08_P2.54mm_Vertical" (at 189.23 57.15 0) (effects (font (size 1.27 1.27)) (hide yes)))
  (property "Datasheet" "~" (at 189.23 57.15 0) (effects (font (size 1.27 1.27)) (hide yes)))
  (property "Description" "Generic connector, single row, 01x08, script generated (kicad-library-utils/schlib/autogen/connector/)" (at 189.23 57.15 0) (effects (font (size 1.27 1.27)) (hide yes)))
  (pin "5")
  (pin "7")
  (pin "4")
  (pin "3")
  (pin "2")
  (pin "1")
  (pin "8")
  (pin "6"))
 (symbol
  (lib_id "Device:C_Small")
  (at 160.02 39.37 180)
  (unit 1)
  (exclude_from_sim no)
  (in_bom yes)
  (on_board yes)
  (dnp no)
  (property "Reference" "C4" (at 158.242 37.338 0) (effects (font (size 1.27 1.27)) (justify left)))
  (property "Value" "10uF" (at 158.75 41.656 0) (effects (font (size 1.27 1.27)) (justify left)))
  (property "Footprint" "Capacitor_SMD:C_0805_2012Metric_Pad1.18x1.45mm_HandSolder" (at 160.02 39.37 0) (effects (font (size 1.27 1.27)) (hide yes)))
  (property "Datasheet" "~" (at 160.02 39.37 0) (effects (font (size 1.27 1.27)) (hide yes)))
  (property "Description" "Unpolarized capacitor, small symbol" (at 160.02 39.37 0) (effects (font (size 1.27 1.27)) (hide yes)))
  (property "Mouser" "https://www.mouser.com/ProductDetail/Samsung-Electro-Mechanics/CL21B106KOYNNWE?qs=i8QVZAFTkqTtx6C6xpRolg%3D%3D" (at 160.02 39.37 0) (effects (font (size 1.27 1.27)) (hide yes)))
  (property "Mfg Part#" "CL21B106KOYNNWE" (at 160.02 39.37 0) (effects (font (size 1.27 1.27)) (hide yes)))
  (property "Manufacturer" "Samsung Electro-Mechanics" (at 160.02 39.37 0) (effects (font (size 1.27 1.27)) (hide yes)))
  (property "Unit Price($)" "0.21" (at 160.02 39.37 0) (effects (font (size 1.27 1.27)) (hide yes)))
  (pin "2")
  (pin "1"))
 (symbol
  (lib_id "power:+5V")
  (at 151.13 33.02 0)
  (unit 1)
  (exclude_from_sim no)
  (in_bom yes)
  (on_board yes)
  (dnp no)
  (fields_autoplaced yes)
  (property "Reference" "#PWR024" (at 151.13 36.83 0) (effects (font (size 1.27 1.27)) (hide yes)))
  (property "Value" "+5V" (at 151.13 27.94 0) (effects (font (size 1.27 1.27))))
  (property "Footprint" "" (at 151.13 33.02 0) (effects (font (size 1.27 1.27)) (hide yes)))
  (property "Datasheet" "" (at 151.13 33.02 0) (effects (font (size 1.27 1.27)) (hide yes)))
  (property "Description" "Power symbol creates a global label with name \"+5V\"" (at 151.13 33.02 0) (effects (font (size 1.27 1.27)) (hide yes)))
  (pin "1"))
 (symbol
  (lib_id "power:+3.3V")
  (at 82.55 38.1 0)
  (unit 1)
  (exclude_from_sim no)
  (in_bom yes)
  (on_board yes)
  (dnp no)
  (fields_autoplaced yes)
  (property "Reference" "#PWR011" (at 82.55 41.91 0) (effects (font (size 1.27 1.27)) (hide yes)))
  (property "Value" "+3.3V" (at 82.55 33.02 0) (effects (font (size 1.27 1.27))))
  (property "Footprint" "" (at 82.55 38.1 0) (effects (font (size 1.27 1.27)) (hide yes)))
  (property "Datasheet" "" (at 82.55 38.1 0) (effects (font (size 1.27 1.27)) (hide yes)))
  (property "Description" "Power symbol creates a global label with name \"+3.3V\"" (at 82.55 38.1 0) (effects (font (size 1.27 1.27)) (hide yes)))
  (pin "1"))
 (symbol
  (lib_id "Device:C_Small")
  (at 151.13 39.37 0)
  (unit 1)
  (exclude_from_sim no)
  (in_bom yes)
  (on_board yes)
  (dnp no)
  (property "Reference" "C13" (at 147.066 37.338 0) (effects (font (size 1.27 1.27)) (justify left)))
  (property "Value" "0.1uF" (at 145.034 41.402 0) (effects (font (size 1.27 1.27)) (justify left)))
  (property "Footprint" "Capacitor_SMD:C_0805_2012Metric_Pad1.18x1.45mm_HandSolder" (at 151.13 39.37 0) (effects (font (size 1.27 1.27)) (hide yes)))
  (property "Datasheet" "~" (at 151.13 39.37 0) (effects (font (size 1.27 1.27)) (hide yes)))
  (property "Description" "Unpolarized capacitor, small symbol" (at 151.13 39.37 0) (effects (font (size 1.27 1.27)) (hide yes)))
  (property "Mouser" "https://www.mouser.com/ProductDetail/KEMET/C0805C104K4JACAUTO?qs=sGAEpiMZZMukHu%252BjC5l7YcDEhfSOZOpN7J4S%2FUXKmJA%3D" (at 151.13 39.37 0) (effects (font (size 1.27 1.27)) (hide yes)))
  (property "Mfg Part#" "C0805C104K4JACAUTO" (at 151.13 39.37 0) (effects (font (size 1.27 1.27)) (hide yes)))
  (property "Manufacturer" "KEMET" (at 151.13 39.37 0) (effects (font (size 1.27 1.27)) (hide yes)))
  (property "Unit Price($)" "0.6" (at 151.13 39.37 0) (effects (font (size 1.27 1.27)) (hide yes)))
  (pin "2")
  (pin "1"))
 (symbol
  (lib_id "power:GND")
  (at 73.66 73.66 0)
  (unit 1)
  (exclude_from_sim no)
  (in_bom yes)
  (on_board yes)
  (dnp no)
  (fields_autoplaced yes)
  (property "Reference" "#PWR05" (at 73.66 80.01 0) (effects (font (size 1.27 1.27)) (hide yes)))
  (property "Value" "GND" (at 73.66 78.74 0) (effects (font (size 1.27 1.27))))
  (property "Footprint" "" (at 73.66 73.66 0) (effects (font (size 1.27 1.27)) (hide yes)))
  (property "Datasheet" "" (at 73.66 73.66 0) (effects (font (size 1.27 1.27)) (hide yes)))
  (property "Description" "Power symbol creates a global label with name \"GND\" , ground" (at 73.66 73.66 0) (effects (font (size 1.27 1.27)) (hide yes)))
  (pin "1"))
 (symbol
  (lib_id "power:+3.3V")
  (at 152.4 62.23 0)
  (unit 1)
  (exclude_from_sim no)
  (in_bom yes)
  (on_board yes)
  (dnp no)
  (fields_autoplaced yes)
  (property "Reference" "#PWR039" (at 152.4 66.04 0) (effects (font (size 1.27 1.27)) (hide yes)))
  (property "Value" "+3.3V" (at 152.4 57.15 0) (effects (font (size 1.27 1.27))))
  (property "Footprint" "" (at 152.4 62.23 0) (effects (font (size 1.27 1.27)) (hide yes)))
  (property "Datasheet" "" (at 152.4 62.23 0) (effects (font (size 1.27 1.27)) (hide yes)))
  (property "Description" "Power symbol creates a global label with name \"+3.3V\"" (at 152.4 62.23 0) (effects (font (size 1.27 1.27)) (hide yes)))
  (pin "1"))
 (symbol
  (lib_id "power:GND")
  (at 82.55 73.66 0)
  (unit 1)
  (exclude_from_sim no)
  (in_bom yes)
  (on_board yes)
  (dnp no)
  (fields_autoplaced yes)
  (property "Reference" "#PWR06" (at 82.55 80.01 0) (effects (font (size 1.27 1.27)) (hide yes)))
  (property "Value" "GND" (at 82.55 78.74 0) (effects (font (size 1.27 1.27))))
  (property "Footprint" "" (at 82.55 73.66 0) (effects (font (size 1.27 1.27)) (hide yes)))
  (property "Datasheet" "" (at 82.55 73.66 0) (effects (font (size 1.27 1.27)) (hide yes)))
  (property "Description" "Power symbol creates a global label with name \"GND\" , ground" (at 82.55 73.66 0) (effects (font (size 1.27 1.27)) (hide yes)))
  (pin "1"))
 (symbol
  (lib_id "power:GND")
  (at 78.74 50.8 270)
  (unit 1)
  (exclude_from_sim no)
  (in_bom yes)
  (on_board yes)
  (dnp no)
  (fields_autoplaced yes)
  (property "Reference" "#PWR08" (at 72.39 50.8 0) (effects (font (size 1.27 1.27)) (hide yes)))
  (property "Value" "GND" (at 74.93 50.7999 90) (effects (font (size 1.27 1.27)) (justify right)))
  (property "Footprint" "" (at 78.74 50.8 0) (effects (font (size 1.27 1.27)) (hide yes)))
  (property "Datasheet" "" (at 78.74 50.8 0) (effects (font (size 1.27 1.27)) (hide yes)))
  (property "Description" "Power symbol creates a global label with name \"GND\" , ground" (at 78.74 50.8 0) (effects (font (size 1.27 1.27)) (hide yes)))
  (pin "1"))
 (symbol
  (lib_id "Device:C_Small")
  (at 73.66 68.58 0)
  (unit 1)
  (exclude_from_sim no)
  (in_bom yes)
  (on_board yes)
  (dnp no)
  (property "Reference" "C2" (at 75.692 68.326 0) (effects (font (size 1.27 1.27)) (justify left)))
  (property "Value" "10uF" (at 75.692 70.612 0) (effects (font (size 1.27 1.27)) (justify left)))
  (property "Footprint" "Capacitor_SMD:C_0805_2012Metric_Pad1.18x1.45mm_HandSolder" (at 73.66 68.58 0) (effects (font (size 1.27 1.27)) (hide yes)))
  (property "Datasheet" "~" (at 73.66 68.58 0) (effects (font (size 1.27 1.27)) (hide yes)))
  (property "Description" "Unpolarized capacitor, small symbol" (at 73.66 68.58 0) (effects (font (size 1.27 1.27)) (hide yes)))
  (property "Mouser" "https://www.mouser.com/ProductDetail/Samsung-Electro-Mechanics/CL21B106KOYNNWE?qs=i8QVZAFTkqTtx6C6xpRolg%3D%3D" (at 73.66 68.58 0) (effects (font (size 1.27 1.27)) (hide yes)))
  (property "Mfg Part#" "CL21B106KOYNNWE" (at 73.66 68.58 0) (effects (font (size 1.27 1.27)) (hide yes)))
  (property "Manufacturer" "Samsung Electro-Mechanics" (at 73.66 68.58 0) (effects (font (size 1.27 1.27)) (hide yes)))
  (property "Unit Price($)" "0.21" (at 73.66 68.58 0) (effects (font (size 1.27 1.27)) (hide yes)))
  (pin "2")
  (pin "1"))
 (symbol
  (lib_id "Device:C_Small")
  (at 63.5 68.58 0)
  (unit 1)
  (exclude_from_sim no)
  (in_bom yes)
  (on_board yes)
  (dnp no)
  (property "Reference" "C3" (at 65.532 68.326 0) (effects (font (size 1.27 1.27)) (justify left)))
  (property "Value" "4.7uF" (at 65.532 70.612 0) (effects (font (size 1.27 1.27)) (justify left)))
  (property "Footprint" "Capacitor_SMD:C_0805_2012Metric_Pad1.18x1.45mm_HandSolder" (at 63.5 68.58 0) (effects (font (size 1.27 1.27)) (hide yes)))
  (property "Datasheet" "~" (at 63.5 68.58 0) (effects (font (size 1.27 1.27)) (hide yes)))
  (property "Description" "Unpolarized capacitor, small symbol" (at 63.5 68.58 0) (effects (font (size 1.27 1.27)) (hide yes)))
  (property "Mouser" "https://www.mouser.com/ProductDetail/TAIYO-YUDEN/LMK212BJ475KG-T?qs=PzICbMaShUe%252BqUxyJ%2F2zjg%3D%3D" (at 63.5 68.58 0) (effects (font (size 1.27 1.27)) (hide yes)))
  (property "Mfg Part#" "LMK212BJ475KG-T " (at 63.5 68.58 0) (effects (font (size 1.27 1.27)) (hide yes)))
  (property "Manufacturer" "TAIYO YUDEN" (at 63.5 68.58 0) (effects (font (size 1.27 1.27)) (hide yes)))
  (property "Unit Price($)" "0.14" (at 63.5 68.58 0) (effects (font (size 1.27 1.27)) (hide yes)))
  (pin "2")
  (pin "1"))
 (symbol
  (lib_id "Device:C_Small")
  (at 152.4 67.31 180)
  (unit 1)
  (exclude_from_sim no)
  (in_bom yes)
  (on_board yes)
  (dnp no)
  (property "Reference" "C5" (at 150.622 65.278 0) (effects (font (size 1.27 1.27)) (justify left)))
  (property "Value" "10uF" (at 151.13 69.596 0) (effects (font (size 1.27 1.27)) (justify left)))
  (property "Footprint" "Capacitor_SMD:C_0805_2012Metric_Pad1.18x1.45mm_HandSolder" (at 152.4 67.31 0) (effects (font (size 1.27 1.27)) (hide yes)))
  (property "Datasheet" "~" (at 152.4 67.31 0) (effects (font (size 1.27 1.27)) (hide yes)))
  (property "Description" "Unpolarized capacitor, small symbol" (at 152.4 67.31 0) (effects (font (size 1.27 1.27)) (hide yes)))
  (property "Mouser" "https://www.mouser.com/ProductDetail/Samsung-Electro-Mechanics/CL21B106KOYNNWE?qs=i8QVZAFTkqTtx6C6xpRolg%3D%3D" (at 152.4 67.31 0) (effects (font (size 1.27 1.27)) (hide yes)))
  (property "Mfg Part#" "CL21B106KOYNNWE" (at 152.4 67.31 0) (effects (font (size 1.27 1.27)) (hide yes)))
  (property "Manufacturer" "Samsung Electro-Mechanics" (at 152.4 67.31 0) (effects (font (size 1.27 1.27)) (hide yes)))
  (property "Unit Price($)" "0.21" (at 152.4 67.31 0) (effects (font (size 1.27 1.27)) (hide yes)))
  (pin "2")
  (pin "1"))
 (symbol
  (lib_id "Device:C_Small")
  (at 82.55 68.58 0)
  (unit 1)
  (exclude_from_sim no)
  (in_bom yes)
  (on_board yes)
  (dnp no)
  (property "Reference" "C1" (at 84.582 68.326 0) (effects (font (size 1.27 1.27)) (justify left)))
  (property "Value" "1uF" (at 84.582 70.612 0) (effects (font (size 1.27 1.27)) (justify left)))
  (property "Footprint" "Capacitor_SMD:C_0805_2012Metric_Pad1.18x1.45mm_HandSolder" (at 82.55 68.58 0) (effects (font (size 1.27 1.27)) (hide yes)))
  (property "Datasheet" "~" (at 82.55 68.58 0) (effects (font (size 1.27 1.27)) (hide yes)))
  (property "Description" "Unpolarized capacitor, small symbol" (at 82.55 68.58 0) (effects (font (size 1.27 1.27)) (hide yes)))
  (property "Mouser" "https://www.mouser.com/ProductDetail/KYOCERA-AVX/KGM21AR51E105KU?qs=Jm2GQyTW%2FbiM5gP12t4YVA%3D%3D" (at 82.55 68.58 0) (effects (font (size 1.27 1.27)) (hide yes)))
  (property "Mfg Part#" "KGM21AR51E105KU" (at 82.55 68.58 0) (effects (font (size 1.27 1.27)) (hide yes)))
  (property "Manufacturer" "KYOCERA AVX" (at 82.55 68.58 0) (effects (font (size 1.27 1.27)) (hide yes)))
  (property "Unit Price($)" "0.21" (at 82.55 68.58 0) (effects (font (size 1.27 1.27)) (hide yes)))
  (pin "2")
  (pin "1"))
 (sheet_instances
  (path ""
   (page "1"))))
